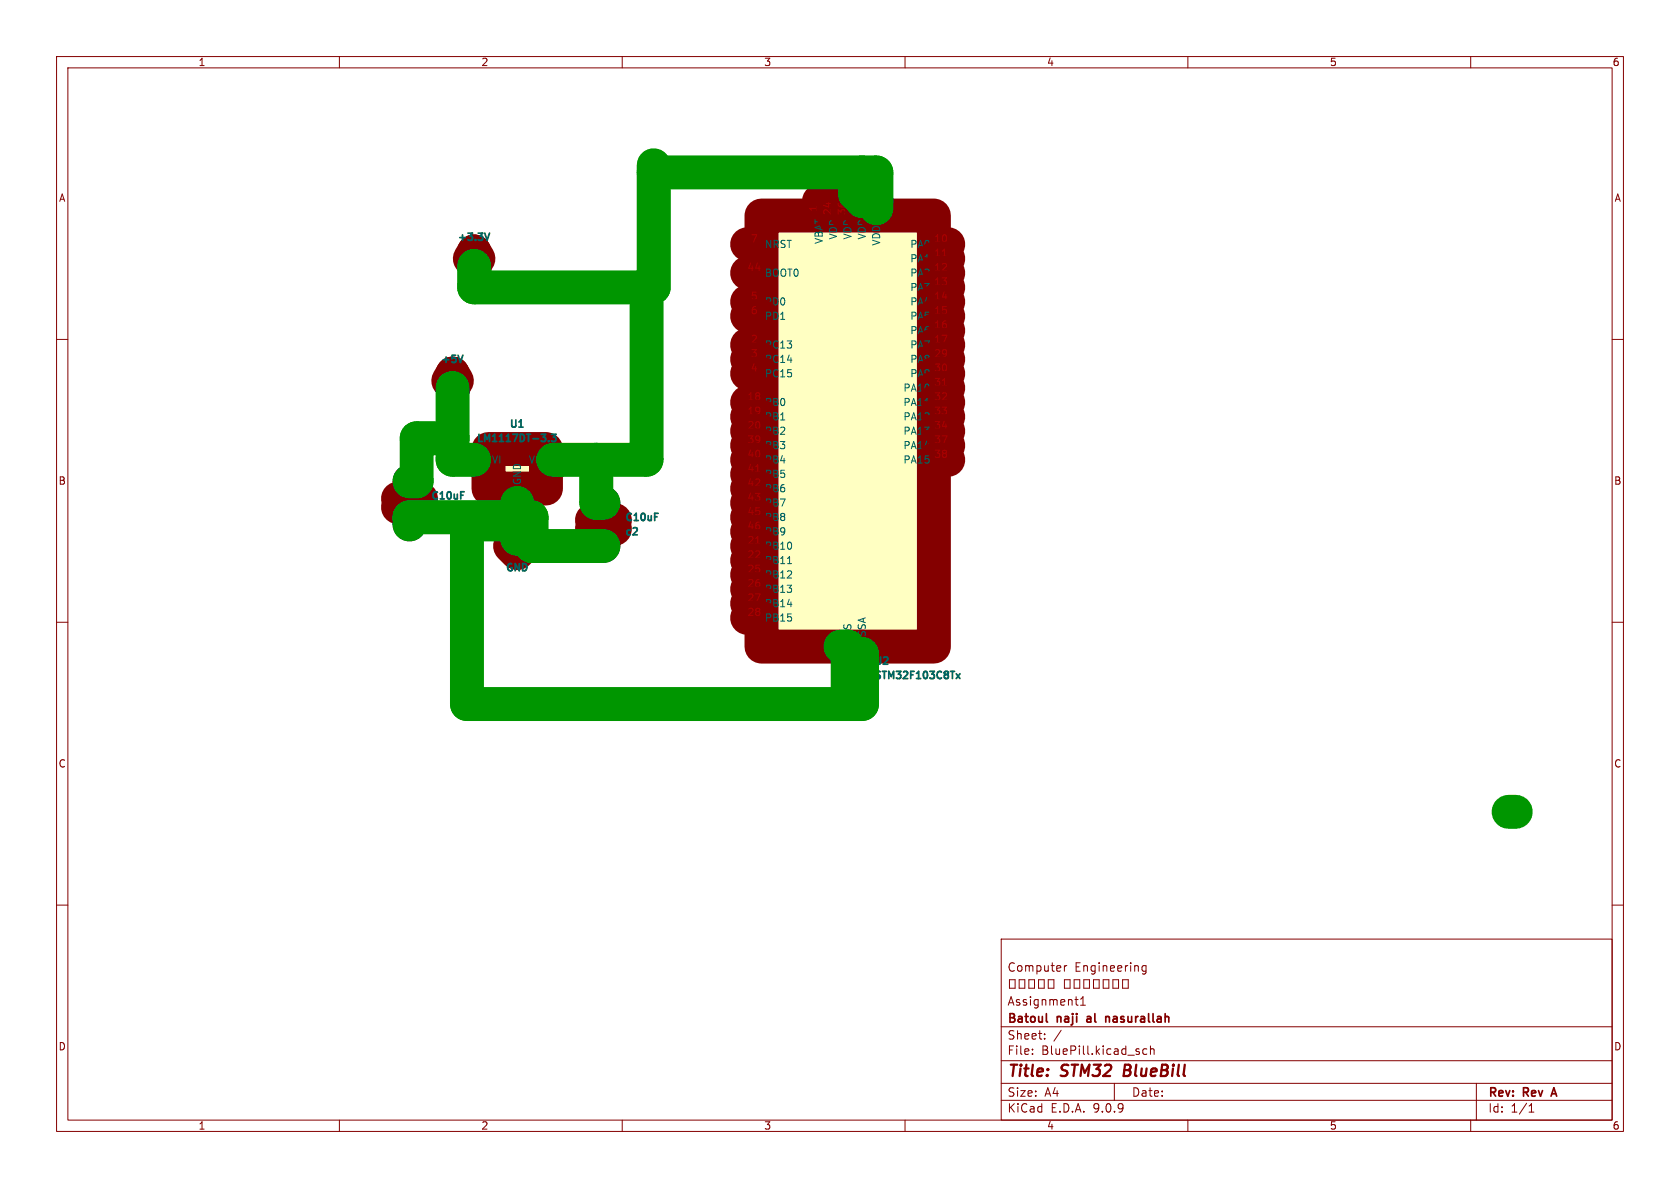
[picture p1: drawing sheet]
(kicad_sch
 (version 20250114)
 (generator "eeschema")
 (generator_version "9.0")
 (paper "A4")
 (title_block
  (title "STM32 BlueBill")
  (rev "Rev A")
  (company "Batoul naji al nasurallah")
  (comment 1 "Assignment1")
  (comment 2 "النظم المضمنة")
  (comment 3 "Computer Engineering"))
 (lib_symbols
  (symbol "Device:C"
   (pin_numbers (hide yes))
   (pin_names
    (offset 0.254)) (exclude_from_sim no) (in_bom yes) (on_board yes)
   (property "Reference" "C" (at 0.635 2.54 0) (effects (font (size 1.27 1.27)) (justify left)))
   (property "Value" "C" (at 0.635 -2.54 0) (effects (font (size 1.27 1.27)) (justify left)))
   (property "Footprint" "" (at 0.9652 -3.81 0) (effects (font (size 1.27 1.27)) (hide yes)))
   (property "Datasheet" "~" (at 0 0 0) (effects (font (size 1.27 1.27)) (hide yes)))
   (property "Description" "Unpolarized capacitor" (at 0 0 0) (effects (font (size 1.27 1.27)) (hide yes)))
   (symbol "C_0_1"
    (polyline (pts (xy -2.032 0.762) (xy 2.032 0.762)) (stroke (width 0.508) (type default)) (fill (type none)))
    (polyline (pts (xy -2.032 -0.762) (xy 2.032 -0.762)) (stroke (width 0.508) (type default)) (fill (type none))))
   (symbol "C_1_1"
    (pin passive line (at 0 3.81 270) (length 2.794) (name "~" (effects (font (size 1.27 1.27)))) (number "1" (effects (font (size 1.27 1.27)))))
    (pin passive line (at 0 -3.81 90) (length 2.794) (name "~" (effects (font (size 1.27 1.27)))) (number "2" (effects (font (size 1.27 1.27))))))
   (embedded_fonts no))
  (symbol "MCU_ST_STM32F1:STM32F103C8Tx" (exclude_from_sim no) (in_bom yes) (on_board yes)
   (property "Reference" "U" (at -15.24 39.37 0) (effects (font (size 1.27 1.27)) (justify left)))
   (property "Value" "STM32F103C8Tx" (at 7.62 39.37 0) (effects (font (size 1.27 1.27)) (justify left)))
   (property "Footprint" "Package_QFP:LQFP-48_7x7mm_P0.5mm" (at -15.24 -38.1 0) (effects (font (size 1.27 1.27)) (justify right) (hide yes)))
   (property "Datasheet" "https://www.st.com/resource/en/datasheet/stm32f103c8.pdf" (at 0 0 0) (effects (font (size 1.27 1.27)) (hide yes)))
   (property "Description" "STMicroelectronics Arm Cortex-M3 MCU, 64KB flash, 20KB RAM, 72 MHz, 2.0-3.6V, 37 GPIO, LQFP48" (at 0 0 0) (effects (font (size 1.27 1.27)) (hide yes)))
   (symbol "STM32F103C8Tx_0_1"
    (rectangle (start -15.24 -38.1) (end 15.24 38.1) (stroke (width 0.254) (type default)) (fill (type background))))
   (symbol "STM32F103C8Tx_1_1"
    (pin input line (at -17.78 33.02 0) (length 2.54) (name "NRST" (effects (font (size 1.27 1.27)))) (number "7" (effects (font (size 1.27 1.27)))))
    (pin input line (at -17.78 27.94 0) (length 2.54) (name "BOOT0" (effects (font (size 1.27 1.27)))) (number "44" (effects (font (size 1.27 1.27)))))
    (pin bidirectional line (at -17.78 22.86 0) (length 2.54) (name "PD0" (effects (font (size 1.27 1.27)))) (number "5" (effects (font (size 1.27 1.27))))
    (alternate "RCC_OSC_IN" bidirectional line))
    (pin bidirectional line (at -17.78 20.32 0) (length 2.54) (name "PD1" (effects (font (size 1.27 1.27)))) (number "6" (effects (font (size 1.27 1.27))))
    (alternate "RCC_OSC_OUT" bidirectional line))
    (pin bidirectional line (at -17.78 15.24 0) (length 2.54) (name "PC13" (effects (font (size 1.27 1.27)))) (number "2" (effects (font (size 1.27 1.27))))
    (alternate "RTC_OUT" bidirectional line)
    (alternate "RTC_TAMPER" bidirectional line))
    (pin bidirectional line (at -17.78 12.7 0) (length 2.54) (name "PC14" (effects (font (size 1.27 1.27)))) (number "3" (effects (font (size 1.27 1.27))))
    (alternate "RCC_OSC32_IN" bidirectional line))
    (pin bidirectional line (at -17.78 10.16 0) (length 2.54) (name "PC15" (effects (font (size 1.27 1.27)))) (number "4" (effects (font (size 1.27 1.27))))
    (alternate "ADC1_EXTI15" bidirectional line)
    (alternate "ADC2_EXTI15" bidirectional line)
    (alternate "RCC_OSC32_OUT" bidirectional line))
    (pin bidirectional line (at -17.78 5.08 0) (length 2.54) (name "PB0" (effects (font (size 1.27 1.27)))) (number "18" (effects (font (size 1.27 1.27))))
    (alternate "ADC1_IN8" bidirectional line)
    (alternate "ADC2_IN8" bidirectional line)
    (alternate "TIM1_CH2N" bidirectional line)
    (alternate "TIM3_CH3" bidirectional line))
    (pin bidirectional line (at -17.78 2.54 0) (length 2.54) (name "PB1" (effects (font (size 1.27 1.27)))) (number "19" (effects (font (size 1.27 1.27))))
    (alternate "ADC1_IN9" bidirectional line)
    (alternate "ADC2_IN9" bidirectional line)
    (alternate "TIM1_CH3N" bidirectional line)
    (alternate "TIM3_CH4" bidirectional line))
    (pin bidirectional line (at -17.78 0 0) (length 2.54) (name "PB2" (effects (font (size 1.27 1.27)))) (number "20" (effects (font (size 1.27 1.27)))))
    (pin bidirectional line (at -17.78 -2.54 0) (length 2.54) (name "PB3" (effects (font (size 1.27 1.27)))) (number "39" (effects (font (size 1.27 1.27))))
    (alternate "SPI1_SCK" bidirectional line)
    (alternate "SYS_JTDO-TRACESWO" bidirectional line)
    (alternate "TIM2_CH2" bidirectional line))
    (pin bidirectional line (at -17.78 -5.08 0) (length 2.54) (name "PB4" (effects (font (size 1.27 1.27)))) (number "40" (effects (font (size 1.27 1.27))))
    (alternate "SPI1_MISO" bidirectional line)
    (alternate "SYS_NJTRST" bidirectional line)
    (alternate "TIM3_CH1" bidirectional line))
    (pin bidirectional line (at -17.78 -7.62 0) (length 2.54) (name "PB5" (effects (font (size 1.27 1.27)))) (number "41" (effects (font (size 1.27 1.27))))
    (alternate "I2C1_SMBA" bidirectional line)
    (alternate "SPI1_MOSI" bidirectional line)
    (alternate "TIM3_CH2" bidirectional line))
    (pin bidirectional line (at -17.78 -10.16 0) (length 2.54) (name "PB6" (effects (font (size 1.27 1.27)))) (number "42" (effects (font (size 1.27 1.27))))
    (alternate "I2C1_SCL" bidirectional line)
    (alternate "TIM4_CH1" bidirectional line)
    (alternate "USART1_TX" bidirectional line))
    (pin bidirectional line (at -17.78 -12.7 0) (length 2.54) (name "PB7" (effects (font (size 1.27 1.27)))) (number "43" (effects (font (size 1.27 1.27))))
    (alternate "I2C1_SDA" bidirectional line)
    (alternate "TIM4_CH2" bidirectional line)
    (alternate "USART1_RX" bidirectional line))
    (pin bidirectional line (at -17.78 -15.24 0) (length 2.54) (name "PB8" (effects (font (size 1.27 1.27)))) (number "45" (effects (font (size 1.27 1.27))))
    (alternate "CAN_RX" bidirectional line)
    (alternate "I2C1_SCL" bidirectional line)
    (alternate "TIM4_CH3" bidirectional line))
    (pin bidirectional line (at -17.78 -17.78 0) (length 2.54) (name "PB9" (effects (font (size 1.27 1.27)))) (number "46" (effects (font (size 1.27 1.27))))
    (alternate "CAN_TX" bidirectional line)
    (alternate "I2C1_SDA" bidirectional line)
    (alternate "TIM4_CH4" bidirectional line))
    (pin bidirectional line (at -17.78 -20.32 0) (length 2.54) (name "PB10" (effects (font (size 1.27 1.27)))) (number "21" (effects (font (size 1.27 1.27))))
    (alternate "I2C2_SCL" bidirectional line)
    (alternate "TIM2_CH3" bidirectional line)
    (alternate "USART3_TX" bidirectional line))
    (pin bidirectional line (at -17.78 -22.86 0) (length 2.54) (name "PB11" (effects (font (size 1.27 1.27)))) (number "22" (effects (font (size 1.27 1.27))))
    (alternate "ADC1_EXTI11" bidirectional line)
    (alternate "ADC2_EXTI11" bidirectional line)
    (alternate "I2C2_SDA" bidirectional line)
    (alternate "TIM2_CH4" bidirectional line)
    (alternate "USART3_RX" bidirectional line))
    (pin bidirectional line (at -17.78 -25.4 0) (length 2.54) (name "PB12" (effects (font (size 1.27 1.27)))) (number "25" (effects (font (size 1.27 1.27))))
    (alternate "I2C2_SMBA" bidirectional line)
    (alternate "SPI2_NSS" bidirectional line)
    (alternate "TIM1_BKIN" bidirectional line)
    (alternate "USART3_CK" bidirectional line))
    (pin bidirectional line (at -17.78 -27.94 0) (length 2.54) (name "PB13" (effects (font (size 1.27 1.27)))) (number "26" (effects (font (size 1.27 1.27))))
    (alternate "SPI2_SCK" bidirectional line)
    (alternate "TIM1_CH1N" bidirectional line)
    (alternate "USART3_CTS" bidirectional line))
    (pin bidirectional line (at -17.78 -30.48 0) (length 2.54) (name "PB14" (effects (font (size 1.27 1.27)))) (number "27" (effects (font (size 1.27 1.27))))
    (alternate "SPI2_MISO" bidirectional line)
    (alternate "TIM1_CH2N" bidirectional line)
    (alternate "USART3_RTS" bidirectional line))
    (pin bidirectional line (at -17.78 -33.02 0) (length 2.54) (name "PB15" (effects (font (size 1.27 1.27)))) (number "28" (effects (font (size 1.27 1.27))))
    (alternate "ADC1_EXTI15" bidirectional line)
    (alternate "ADC2_EXTI15" bidirectional line)
    (alternate "SPI2_MOSI" bidirectional line)
    (alternate "TIM1_CH3N" bidirectional line))
    (pin power_in line (at -5.08 40.64 270) (length 2.54) (name "VBAT" (effects (font (size 1.27 1.27)))) (number "1" (effects (font (size 1.27 1.27)))))
    (pin power_in line (at -2.54 40.64 270) (length 2.54) (name "VDD" (effects (font (size 1.27 1.27)))) (number "24" (effects (font (size 1.27 1.27)))))
    (pin power_in line (at 0 40.64 270) (length 2.54) (name "VDD" (effects (font (size 1.27 1.27)))) (number "36" (effects (font (size 1.27 1.27)))))
    (pin power_in line (at 0 -40.64 90) (length 2.54) (name "VSS" (effects (font (size 1.27 1.27)))) (number "23" (effects (font (size 1.27 1.27)))))
    (pin passive line (at 0 -40.64 90) (length 2.54) (hide yes) (name "VSS" (effects (font (size 1.27 1.27)))) (number "35" (effects (font (size 1.27 1.27)))))
    (pin passive line (at 0 -40.64 90) (length 2.54) (hide yes) (name "VSS" (effects (font (size 1.27 1.27)))) (number "47" (effects (font (size 1.27 1.27)))))
    (pin power_in line (at 2.54 40.64 270) (length 2.54) (name "VDD" (effects (font (size 1.27 1.27)))) (number "48" (effects (font (size 1.27 1.27)))))
    (pin power_in line (at 2.54 -40.64 90) (length 2.54) (name "VSSA" (effects (font (size 1.27 1.27)))) (number "8" (effects (font (size 1.27 1.27)))))
    (pin power_in line (at 5.08 40.64 270) (length 2.54) (name "VDDA" (effects (font (size 1.27 1.27)))) (number "9" (effects (font (size 1.27 1.27)))))
    (pin bidirectional line (at 17.78 33.02 180) (length 2.54) (name "PA0" (effects (font (size 1.27 1.27)))) (number "10" (effects (font (size 1.27 1.27))))
    (alternate "ADC1_IN0" bidirectional line)
    (alternate "ADC2_IN0" bidirectional line)
    (alternate "SYS_WKUP" bidirectional line)
    (alternate "TIM2_CH1" bidirectional line)
    (alternate "TIM2_ETR" bidirectional line)
    (alternate "USART2_CTS" bidirectional line))
    (pin bidirectional line (at 17.78 30.48 180) (length 2.54) (name "PA1" (effects (font (size 1.27 1.27)))) (number "11" (effects (font (size 1.27 1.27))))
    (alternate "ADC1_IN1" bidirectional line)
    (alternate "ADC2_IN1" bidirectional line)
    (alternate "TIM2_CH2" bidirectional line)
    (alternate "USART2_RTS" bidirectional line))
    (pin bidirectional line (at 17.78 27.94 180) (length 2.54) (name "PA2" (effects (font (size 1.27 1.27)))) (number "12" (effects (font (size 1.27 1.27))))
    (alternate "ADC1_IN2" bidirectional line)
    (alternate "ADC2_IN2" bidirectional line)
    (alternate "TIM2_CH3" bidirectional line)
    (alternate "USART2_TX" bidirectional line))
    (pin bidirectional line (at 17.78 25.4 180) (length 2.54) (name "PA3" (effects (font (size 1.27 1.27)))) (number "13" (effects (font (size 1.27 1.27))))
    (alternate "ADC1_IN3" bidirectional line)
    (alternate "ADC2_IN3" bidirectional line)
    (alternate "TIM2_CH4" bidirectional line)
    (alternate "USART2_RX" bidirectional line))
    (pin bidirectional line (at 17.78 22.86 180) (length 2.54) (name "PA4" (effects (font (size 1.27 1.27)))) (number "14" (effects (font (size 1.27 1.27))))
    (alternate "ADC1_IN4" bidirectional line)
    (alternate "ADC2_IN4" bidirectional line)
    (alternate "SPI1_NSS" bidirectional line)
    (alternate "USART2_CK" bidirectional line))
    (pin bidirectional line (at 17.78 20.32 180) (length 2.54) (name "PA5" (effects (font (size 1.27 1.27)))) (number "15" (effects (font (size 1.27 1.27))))
    (alternate "ADC1_IN5" bidirectional line)
    (alternate "ADC2_IN5" bidirectional line)
    (alternate "SPI1_SCK" bidirectional line))
    (pin bidirectional line (at 17.78 17.78 180) (length 2.54) (name "PA6" (effects (font (size 1.27 1.27)))) (number "16" (effects (font (size 1.27 1.27))))
    (alternate "ADC1_IN6" bidirectional line)
    (alternate "ADC2_IN6" bidirectional line)
    (alternate "SPI1_MISO" bidirectional line)
    (alternate "TIM1_BKIN" bidirectional line)
    (alternate "TIM3_CH1" bidirectional line))
    (pin bidirectional line (at 17.78 15.24 180) (length 2.54) (name "PA7" (effects (font (size 1.27 1.27)))) (number "17" (effects (font (size 1.27 1.27))))
    (alternate "ADC1_IN7" bidirectional line)
    (alternate "ADC2_IN7" bidirectional line)
    (alternate "SPI1_MOSI" bidirectional line)
    (alternate "TIM1_CH1N" bidirectional line)
    (alternate "TIM3_CH2" bidirectional line))
    (pin bidirectional line (at 17.78 12.7 180) (length 2.54) (name "PA8" (effects (font (size 1.27 1.27)))) (number "29" (effects (font (size 1.27 1.27))))
    (alternate "RCC_MCO" bidirectional line)
    (alternate "TIM1_CH1" bidirectional line)
    (alternate "USART1_CK" bidirectional line))
    (pin bidirectional line (at 17.78 10.16 180) (length 2.54) (name "PA9" (effects (font (size 1.27 1.27)))) (number "30" (effects (font (size 1.27 1.27))))
    (alternate "TIM1_CH2" bidirectional line)
    (alternate "USART1_TX" bidirectional line))
    (pin bidirectional line (at 17.78 7.62 180) (length 2.54) (name "PA10" (effects (font (size 1.27 1.27)))) (number "31" (effects (font (size 1.27 1.27))))
    (alternate "TIM1_CH3" bidirectional line)
    (alternate "USART1_RX" bidirectional line))
    (pin bidirectional line (at 17.78 5.08 180) (length 2.54) (name "PA11" (effects (font (size 1.27 1.27)))) (number "32" (effects (font (size 1.27 1.27))))
    (alternate "ADC1_EXTI11" bidirectional line)
    (alternate "ADC2_EXTI11" bidirectional line)
    (alternate "CAN_RX" bidirectional line)
    (alternate "TIM1_CH4" bidirectional line)
    (alternate "USART1_CTS" bidirectional line)
    (alternate "USB_DM" bidirectional line))
    (pin bidirectional line (at 17.78 2.54 180) (length 2.54) (name "PA12" (effects (font (size 1.27 1.27)))) (number "33" (effects (font (size 1.27 1.27))))
    (alternate "CAN_TX" bidirectional line)
    (alternate "TIM1_ETR" bidirectional line)
    (alternate "USART1_RTS" bidirectional line)
    (alternate "USB_DP" bidirectional line))
    (pin bidirectional line (at 17.78 0 180) (length 2.54) (name "PA13" (effects (font (size 1.27 1.27)))) (number "34" (effects (font (size 1.27 1.27))))
    (alternate "SYS_JTMS-SWDIO" bidirectional line))
    (pin bidirectional line (at 17.78 -2.54 180) (length 2.54) (name "PA14" (effects (font (size 1.27 1.27)))) (number "37" (effects (font (size 1.27 1.27))))
    (alternate "SYS_JTCK-SWCLK" bidirectional line))
    (pin bidirectional line (at 17.78 -5.08 180) (length 2.54) (name "PA15" (effects (font (size 1.27 1.27)))) (number "38" (effects (font (size 1.27 1.27))))
    (alternate "ADC1_EXTI15" bidirectional line)
    (alternate "ADC2_EXTI15" bidirectional line)
    (alternate "SPI1_NSS" bidirectional line)
    (alternate "SYS_JTDI" bidirectional line)
    (alternate "TIM2_CH1" bidirectional line)
    (alternate "TIM2_ETR" bidirectional line)))
   (embedded_fonts no))
  (symbol "Regulator_Linear:LM1117DT-3.3" (exclude_from_sim no) (in_bom yes) (on_board yes)
   (property "Reference" "U" (at -3.81 3.175 0) (effects (font (size 1.27 1.27))))
   (property "Value" "LM1117DT-3.3" (at 0 3.175 0) (effects (font (size 1.27 1.27)) (justify left)))
   (property "Footprint" "Package_TO_SOT_SMD:TO-252-3_TabPin2" (at 0 0 0) (effects (font (size 1.27 1.27)) (hide yes)))
   (property "Datasheet" "http://www.ti.com/lit/ds/symlink/lm1117.pdf" (at 0 0 0) (effects (font (size 1.27 1.27)) (hide yes)))
   (property "Description" "800mA Low-Dropout Linear Regulator, 3.3V fixed output, TO-252" (at 0 0 0) (effects (font (size 1.27 1.27)) (hide yes)))
   (symbol "LM1117DT-3.3_0_1"
    (rectangle (start -5.08 -5.08) (end 5.08 1.905) (stroke (width 0.254) (type default)) (fill (type background))))
   (symbol "LM1117DT-3.3_1_1"
    (pin power_in line (at -7.62 0 0) (length 2.54) (name "VI" (effects (font (size 1.27 1.27)))) (number "3" (effects (font (size 1.27 1.27)))))
    (pin power_in line (at 0 -7.62 90) (length 2.54) (name "GND" (effects (font (size 1.27 1.27)))) (number "1" (effects (font (size 1.27 1.27)))))
    (pin power_out line (at 7.62 0 180) (length 2.54) (name "VO" (effects (font (size 1.27 1.27)))) (number "2" (effects (font (size 1.27 1.27))))))
   (embedded_fonts no))
  (symbol "power:+3.3V"
   (power)
   (pin_numbers (hide yes))
   (pin_names
    (offset 0) (hide yes)) (exclude_from_sim no) (in_bom yes) (on_board yes)
   (property "Reference" "#PWR" (at 0 -3.81 0) (effects (font (size 1.27 1.27)) (hide yes)))
   (property "Value" "+3.3V" (at 0 3.556 0) (effects (font (size 1.27 1.27))))
   (property "Footprint" "" (at 0 0 0) (effects (font (size 1.27 1.27)) (hide yes)))
   (property "Datasheet" "" (at 0 0 0) (effects (font (size 1.27 1.27)) (hide yes)))
   (property "Description" "Power symbol creates a global label with name \"+3.3V\"" (at 0 0 0) (effects (font (size 1.27 1.27)) (hide yes)))
   (symbol "+3.3V_0_1"
    (polyline (pts (xy -0.762 1.27) (xy 0 2.54)) (stroke (width 0) (type default)) (fill (type none)))
    (polyline (pts (xy 0 2.54) (xy 0.762 1.27)) (stroke (width 0) (type default)) (fill (type none)))
    (polyline (pts (xy 0 0) (xy 0 2.54)) (stroke (width 0) (type default)) (fill (type none))))
   (symbol "+3.3V_1_1"
    (pin power_in line (at 0 0 90) (length 0) (name "~" (effects (font (size 1.27 1.27)))) (number "1" (effects (font (size 1.27 1.27))))))
   (embedded_fonts no))
  (symbol "power:+5V"
   (power)
   (pin_numbers (hide yes))
   (pin_names
    (offset 0) (hide yes)) (exclude_from_sim no) (in_bom yes) (on_board yes)
   (property "Reference" "#PWR" (at 0 -3.81 0) (effects (font (size 1.27 1.27)) (hide yes)))
   (property "Value" "+5V" (at 0 3.556 0) (effects (font (size 1.27 1.27))))
   (property "Footprint" "" (at 0 0 0) (effects (font (size 1.27 1.27)) (hide yes)))
   (property "Datasheet" "" (at 0 0 0) (effects (font (size 1.27 1.27)) (hide yes)))
   (property "Description" "Power symbol creates a global label with name \"+5V\"" (at 0 0 0) (effects (font (size 1.27 1.27)) (hide yes)))
   (symbol "+5V_0_1"
    (polyline (pts (xy -0.762 1.27) (xy 0 2.54)) (stroke (width 0) (type default)) (fill (type none)))
    (polyline (pts (xy 0 2.54) (xy 0.762 1.27)) (stroke (width 0) (type default)) (fill (type none)))
    (polyline (pts (xy 0 0) (xy 0 2.54)) (stroke (width 0) (type default)) (fill (type none))))
   (symbol "+5V_1_1"
    (pin power_in line (at 0 0 90) (length 0) (name "~" (effects (font (size 1.27 1.27)))) (number "1" (effects (font (size 1.27 1.27))))))
   (embedded_fonts no))
  (symbol "power:GND"
   (power)
   (pin_numbers (hide yes))
   (pin_names
    (offset 0) (hide yes)) (exclude_from_sim no) (in_bom yes) (on_board yes)
   (property "Reference" "#PWR" (at 0 -6.35 0) (effects (font (size 1.27 1.27)) (hide yes)))
   (property "Value" "GND" (at 0 -3.81 0) (effects (font (size 1.27 1.27))))
   (property "Footprint" "" (at 0 0 0) (effects (font (size 1.27 1.27)) (hide yes)))
   (property "Datasheet" "" (at 0 0 0) (effects (font (size 1.27 1.27)) (hide yes)))
   (property "Description" "Power symbol creates a global label with name \"GND\" , ground" (at 0 0 0) (effects (font (size 1.27 1.27)) (hide yes)))
   (symbol "GND_0_1"
    (polyline (pts (xy 0 0) (xy 0 -1.27) (xy 1.27 -1.27) (xy 0 -2.54) (xy -1.27 -1.27) (xy 0 -1.27)) (stroke (width 0) (type default)) (fill (type none))))
   (symbol "GND_1_1"
    (pin power_in line (at 0 0 270) (length 0) (name "~" (effects (font (size 1.27 1.27)))) (number "1" (effects (font (size 1.27 1.27))))))
   (embedded_fonts no)))
 (junction
  (at 91.44 92.71)
  (diameter 0)
  (color 0 0 0 0))
 (junction
  (at 99.06 81.28)
  (diameter 0)
  (color 0 0 0 0))
 (junction
  (at 152.4 116.84)
  (diameter 0)
  (color 0 0 0 0))
 (junction
  (at 149.86 124.46)
  (diameter 0)
  (color 0 0 0 0))
 (junction
  (at 154.94 35.56)
  (diameter 0)
  (color 0 0 0 0))
 (junction
  (at 114.3 50.8)
  (diameter 0)
  (color 0 0 0 0))
 (junction
  (at 149.86 116.84)
  (diameter 0)
  (color 0 0 0 0))
 (junction
  (at 91.44 91.44)
  (diameter 0)
  (color 0 0 0 0))
 (junction
  (at 152.4 34.29)
  (diameter 0)
  (color 0 0 0 0))
 (junction
  (at 105.41 81.28)
  (diameter 0)
  (color 0 0 0 0))
 (junction
  (at 152.4 30.48)
  (diameter 0)
  (color 0 0 0 0))
 (junction
  (at 80.01 77.47)
  (diameter 0)
  (color 0 0 0 0))
 (junction
  (at 115.57 30.48)
  (diameter 0)
  (color 0 0 0 0))
 (wire
  (pts (xy 83.82 81.28) (xy 80.01 81.28))
  (stroke (width 0) (type default)))
 (wire
  (pts (xy 99.06 81.28) (xy 105.41 81.28))
  (stroke (width 0) (type default)))
 (wire
  (pts (xy 114.3 50.8) (xy 114.3 81.28))
  (stroke (width 0) (type default)))
 (wire
  (pts (xy 105.41 88.9) (xy 105.41 81.28))
  (stroke (width 0) (type default)))
 (wire
  (pts (xy 149.86 114.3) (xy 149.86 116.84))
  (stroke (width 0) (type default)))
 (wire
  (pts (xy 93.98 96.52) (xy 93.98 91.44))
  (stroke (width 0) (type default)))
 (wire
  (pts (xy 83.82 50.8) (xy 114.3 50.8))
  (stroke (width 0) (type default)))
 (wire
  (pts (xy 80.01 77.47) (xy 80.01 81.28))
  (stroke (width 0) (type default)))
 (wire
  (pts (xy 83.82 46.99) (xy 83.82 50.8))
  (stroke (width 0) (type default)))
 (wire
  (pts (xy 91.44 88.9) (xy 91.44 91.44))
  (stroke (width 0) (type default)))
 (wire
  (pts (xy 115.57 30.48) (xy 152.4 30.48))
  (stroke (width 0) (type default)))
 (wire
  (pts (xy 91.44 92.71) (xy 82.55 92.71))
  (stroke (width 0) (type default)))
 (wire
  (pts (xy 82.55 124.46) (xy 149.86 124.46))
  (stroke (width 0) (type default)))
 (wire
  (pts (xy 106.68 88.9) (xy 105.41 88.9))
  (stroke (width 0) (type default)))
 (wire
  (pts (xy 152.4 34.29) (xy 152.4 30.48))
  (stroke (width 0) (type default)))
 (wire
  (pts (xy 115.57 30.48) (xy 115.57 50.8))
  (stroke (width 0) (type default)))
 (wire
  (pts (xy 152.4 116.84) (xy 152.4 124.46))
  (stroke (width 0) (type default)))
 (wire
  (pts (xy 73.66 77.47) (xy 80.01 77.47))
  (stroke (width 0) (type default)))
 (wire
  (pts (xy 73.66 77.47) (xy 73.66 85.09))
  (stroke (width 0) (type default)))
 (wire
  (pts (xy 73.66 85.09) (xy 72.39 85.09))
  (stroke (width 0) (type default)))
 (wire
  (pts (xy 151.13 34.29) (xy 152.4 34.29))
  (stroke (width 0) (type default)))
 (wire
  (pts (xy 149.86 124.46) (xy 152.4 124.46))
  (stroke (width 0) (type default)))
 (wire
  (pts (xy 72.39 91.44) (xy 91.44 91.44))
  (stroke (width 0) (type default)))
 (wire
  (pts (xy 152.4 34.29) (xy 152.4 35.56))
  (stroke (width 0) (type default)))
 (wire
  (pts (xy 154.94 30.48) (xy 154.94 35.56))
  (stroke (width 0) (type default)))
 (wire
  (pts (xy 154.94 35.56) (xy 154.94 36.83))
  (stroke (width 0) (type default)))
 (wire
  (pts (xy 115.57 29.21) (xy 115.57 30.48))
  (stroke (width 0) (type default)))
 (wire
  (pts (xy 72.39 92.71) (xy 72.39 91.44))
  (stroke (width 0) (type default)))
 (wire
  (pts (xy 105.41 81.28) (xy 114.3 81.28))
  (stroke (width 0) (type default)))
 (wire
  (pts (xy 106.68 96.52) (xy 93.98 96.52))
  (stroke (width 0) (type default)))
 (wire
  (pts (xy 267.97 143.51) (xy 266.7 143.51))
  (stroke (width 0) (type default)))
 (wire
  (pts (xy 149.86 116.84) (xy 149.86 124.46))
  (stroke (width 0) (type default)))
 (wire
  (pts (xy 82.55 92.71) (xy 82.55 124.46))
  (stroke (width 0) (type default)))
 (wire
  (pts (xy 93.98 91.44) (xy 91.44 91.44))
  (stroke (width 0) (type default)))
 (wire
  (pts (xy 114.3 50.8) (xy 115.57 50.8))
  (stroke (width 0) (type default)))
 (wire
  (pts (xy 91.44 91.44) (xy 91.44 92.71))
  (stroke (width 0) (type default)))
 (wire
  (pts (xy 152.4 30.48) (xy 154.94 30.48))
  (stroke (width 0) (type default)))
 (wire
  (pts (xy 149.86 114.3) (xy 148.59 114.3))
  (stroke (width 0) (type default)))
 (wire
  (pts (xy 152.4 115.57) (xy 152.4 116.84))
  (stroke (width 0) (type default)))
 (wire
  (pts (xy 97.79 81.28) (xy 99.06 81.28))
  (stroke (width 0) (type default)))
 (wire
  (pts (xy 80.01 68.58) (xy 80.01 77.47))
  (stroke (width 0) (type default)))
 (wire
  (pts (xy 91.44 92.71) (xy 91.44 95.25))
  (stroke (width 0) (type default)))
 (symbol
  (lib_id "power:+5V")
  (at 80.01 68.58 0)
  (unit 1)
  (exclude_from_sim no)
  (in_bom yes)
  (on_board yes)
  (dnp no)
  (fields_autoplaced yes)
  (property "Reference" "#PWR03" (at 80.01 72.39 0) (effects (font (size 1.27 1.27)) (hide yes)))
  (property "Value" "+5V" (at 80.01 63.5 0) (effects (font (size 1.27 1.27))))
  (property "Footprint" "" (at 80.01 68.58 0) (effects (font (size 1.27 1.27)) (hide yes)))
  (property "Datasheet" "" (at 80.01 68.58 0) (effects (font (size 1.27 1.27)) (hide yes)))
  (property "Description" "Power symbol creates a global label with name \"+5V\"" (at 80.01 68.58 0) (effects (font (size 1.27 1.27)) (hide yes)))
  (pin "1"))
 (symbol
  (lib_id "Regulator_Linear:LM1117DT-3.3")
  (at 91.44 81.28 0)
  (unit 1)
  (exclude_from_sim no)
  (in_bom yes)
  (on_board yes)
  (dnp no)
  (fields_autoplaced yes)
  (property "Reference" "U1" (at 91.44 74.93 0) (effects (font (size 1.27 1.27))))
  (property "Value" "LM1117DT-3.3" (at 91.44 77.47 0) (effects (font (size 1.27 1.27))))
  (property "Footprint" "Package_TO_SOT_SMD:TO-252-3_TabPin2" (at 91.44 81.28 0) (effects (font (size 1.27 1.27)) (hide yes)))
  (property "Datasheet" "http://www.ti.com/lit/ds/symlink/lm1117.pdf" (at 91.44 81.28 0) (effects (font (size 1.27 1.27)) (hide yes)))
  (property "Description" "800mA Low-Dropout Linear Regulator, 3.3V fixed output, TO-252" (at 91.44 81.28 0) (effects (font (size 1.27 1.27)) (hide yes)))
  (pin "3")
  (pin "1")
  (pin "2"))
 (symbol
  (lib_id "power:+3.3V")
  (at 83.82 46.99 0)
  (unit 1)
  (exclude_from_sim no)
  (in_bom yes)
  (on_board yes)
  (dnp no)
  (fields_autoplaced yes)
  (property "Reference" "#PWR02" (at 83.82 50.8 0) (effects (font (size 1.27 1.27)) (hide yes)))
  (property "Value" "+3.3V" (at 83.82 41.91 0) (effects (font (size 1.27 1.27))))
  (property "Footprint" "" (at 83.82 46.99 0) (effects (font (size 1.27 1.27)) (hide yes)))
  (property "Datasheet" "" (at 83.82 46.99 0) (effects (font (size 1.27 1.27)) (hide yes)))
  (property "Description" "Power symbol creates a global label with name \"+3.3V\"" (at 83.82 46.99 0) (effects (font (size 1.27 1.27)) (hide yes)))
  (pin "1"))
 (symbol
  (lib_id "Device:C")
  (at 106.68 92.71 0)
  (unit 1)
  (exclude_from_sim no)
  (in_bom yes)
  (on_board yes)
  (dnp no)
  (fields_autoplaced yes)
  (property "Reference" "C10uF" (at 110.49 91.4399 0) (effects (font (size 1.27 1.27)) (justify left)))
  (property "Value" "c2" (at 110.49 93.9799 0) (effects (font (size 1.27 1.27)) (justify left)))
  (property "Footprint" "" (at 107.6452 96.52 0) (effects (font (size 1.27 1.27)) (hide yes)))
  (property "Datasheet" "~" (at 106.68 92.71 0) (effects (font (size 1.27 1.27)) (hide yes)))
  (property "Description" "Unpolarized capacitor" (at 106.68 92.71 0) (effects (font (size 1.27 1.27)) (hide yes)))
  (pin "2")
  (pin "1"))
 (symbol
  (lib_id "MCU_ST_STM32F1:STM32F103C8Tx")
  (at 149.86 76.2 0)
  (unit 1)
  (exclude_from_sim no)
  (in_bom yes)
  (on_board yes)
  (dnp no)
  (fields_autoplaced yes)
  (property "Reference" "U2" (at 154.5433 116.84 0) (effects (font (size 1.27 1.27)) (justify left)))
  (property "Value" "STM32F103C8Tx" (at 154.5433 119.38 0) (effects (font (size 1.27 1.27)) (justify left)))
  (property "Footprint" "Package_QFP:LQFP-48_7x7mm_P0.5mm" (at 134.62 114.3 0) (effects (font (size 1.27 1.27)) (justify right) (hide yes)))
  (property "Datasheet" "https://www.st.com/resource/en/datasheet/stm32f103c8.pdf" (at 149.86 76.2 0) (effects (font (size 1.27 1.27)) (hide yes)))
  (property "Description" "STMicroelectronics Arm Cortex-M3 MCU, 64KB flash, 20KB RAM, 72 MHz, 2.0-3.6V, 37 GPIO, LQFP48" (at 149.86 76.2 0) (effects (font (size 1.27 1.27)) (hide yes)))
  (pin "40")
  (pin "20")
  (pin "3")
  (pin "18")
  (pin "19")
  (pin "7")
  (pin "2")
  (pin "6")
  (pin "39")
  (pin "41")
  (pin "43")
  (pin "44")
  (pin "4")
  (pin "5")
  (pin "42")
  (pin "45")
  (pin "46")
  (pin "22")
  (pin "25")
  (pin "26")
  (pin "27")
  (pin "28")
  (pin "1")
  (pin "24")
  (pin "21")
  (pin "31")
  (pin "15")
  (pin "35")
  (pin "23")
  (pin "37")
  (pin "16")
  (pin "33")
  (pin "8")
  (pin "29")
  (pin "9")
  (pin "11")
  (pin "14")
  (pin "12")
  (pin "10")
  (pin "36")
  (pin "13")
  (pin "30")
  (pin "34")
  (pin "38")
  (pin "47")
  (pin "17")
  (pin "48")
  (pin "32"))
 (symbol
  (lib_id "Device:C")
  (at 72.39 88.9 0)
  (unit 1)
  (exclude_from_sim no)
  (in_bom yes)
  (on_board yes)
  (dnp no)
  (fields_autoplaced yes)
  (property "Reference" "C10uF" (at 76.2 87.6299 0) (effects (font (size 1.27 1.27)) (justify left)))
  (property "Value" "c1" (at 76.2 90.1699 0) (effects (font (size 1.27 1.27)) (justify left)))
  (property "Footprint" "" (at 73.3552 92.71 0) (effects (font (size 1.27 1.27)) (hide yes)))
  (property "Datasheet" "~" (at 72.39 88.9 0) (effects (font (size 1.27 1.27)) (hide yes)))
  (property "Description" "Unpolarized capacitor" (at 72.39 88.9 0) (effects (font (size 1.27 1.27)) (hide yes)))
  (pin "2")
  (pin "1"))
 (symbol
  (lib_id "power:GND")
  (at 91.44 95.25 0)
  (unit 1)
  (exclude_from_sim no)
  (in_bom yes)
  (on_board yes)
  (dnp no)
  (fields_autoplaced yes)
  (property "Reference" "#PWR01" (at 91.44 101.6 0) (effects (font (size 1.27 1.27)) (hide yes)))
  (property "Value" "GND" (at 91.44 100.33 0) (effects (font (size 1.27 1.27))))
  (property "Footprint" "" (at 91.44 95.25 0) (effects (font (size 1.27 1.27)) (hide yes)))
  (property "Datasheet" "" (at 91.44 95.25 0) (effects (font (size 1.27 1.27)) (hide yes)))
  (property "Description" "Power symbol creates a global label with name \"GND\" , ground" (at 91.44 95.25 0) (effects (font (size 1.27 1.27)) (hide yes)))
  (pin "1"))
 (sheet_instances
  (path ""
   (page "1")))
 (embedded_fonts no))
